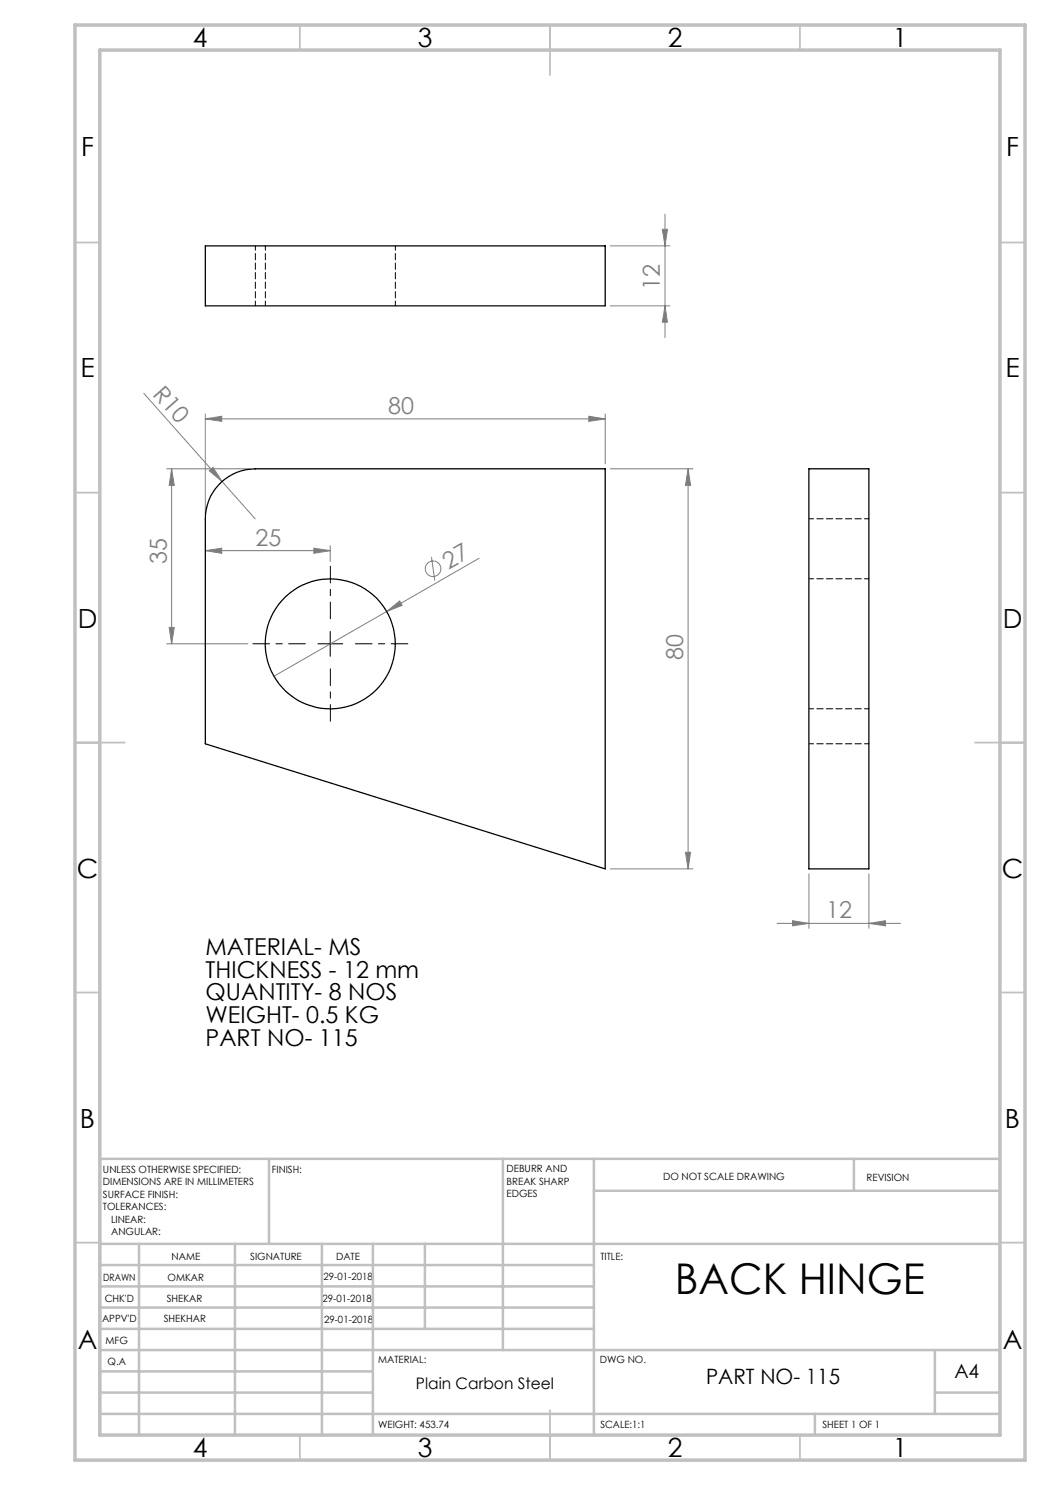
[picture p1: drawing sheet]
<svg xmlns="http://www.w3.org/2000/svg" width="210mm" height="297mm" viewBox="0 0 210 297" stroke-linecap="round" stroke-linejoin="round" font-family="sans-serif">
<g fill="none" stroke="#808080" stroke-width=".2">
<path d="M122.1 49.2h11.9M132.5 45.9h1l-.5 3.3zM133 42.8v24.7M28.8 78.7l22.2 25.1M122.1 61.2h11.9M133 61.2l.5 3.2h-1zM33.3 93.8h16.8M34.3 93.8v35M34.3 93.8l.6 3.3h-1.1zM41.1 83.8l3.2-.5v1zM41.1 82.8v20M41.1 83.8h79.9"/>
<path d="M41.8 94.2l.8-.7 1.8 2.8zM117.8 83.3l3.2 .5-3.2 .5zM121 82.8v10M122.1 93.8h16.5M137.6 93.8v80M137.6 93.8l.5 3.3h-1zM41.1 110.1l3.2-.5v1.1zM41.1 110.1h24.9M62.8 109.6l3.2 .5-3.2 .6zM66 109.1v3.2M86.3 111.4l.7 4.7M95.8 111.7l-41 23.6"/>
<path d="M33.3 128.8h16.3M33.8 125.5h1.1l-.6 3.3zM77.3 122.3l2.6-2.1 .5 .9zM122.1 173.8h16.5M137.1 170.5h1l-.5 3.3zM161.8 174.8v10.9M173.8 174.8v10.9M155.4 184.7h24.7M158.5 184.1l3.3 .6-3.3 .5zM173.8 184.7l3.3-.6v1.1z"/>
<circle cx="86.6" cy="113.8" r="1.55"/>
</g>
<path d="M61.1 128.8h-10.5M66.1 123.8v-10.5M66.1 133.8v10.5M71.1 128.8h10.5" fill="none" stroke="#000" stroke-width=".2" stroke-dasharray="15.2 1.3 1.3 1.3" stroke-dashoffset="11.9"/>
<path d="M63.6 128.8h4.9M66 126.3v5" fill="none" stroke="#000" stroke-width=".2"/>
<g fill="none" stroke="#c0c0c0" stroke-width=".35">
<path d="M60 5v5M110 5v10M160 5v5M15 48.5h5M200 48.5h5M15 98.5h5M200 98.5h5M15 148.5h10M195 148.5h10M15 198.5h5M200 198.5h5M15 248.5h5"/>
<path d="M200 248.5h5M60 287v5M110 282v10M160 287v5"/>
</g>
<g fill="none" stroke="#c0c0c0" stroke-width=".5">
<path d="M53.8 231.8v17M100.6 231.8v38.2M118.8 231.8v55.2M118.8 238.2h81.2M170.8 231.8v6.4M200 231.8h-180v55.2M20 248.8h180M20 257.3h98.8M20 253h98.8M27.8 248.8v38.2M47 248.8v38.2M64.4 248.8v38.2"/>
<path d="M74.6 248.8v38.2M85 248.8v17M20 265.8h98.8M20 261.5h98.8M20 278.5h54.6M20 274.3h54.6M20 270h180M187 278.5h13M187 270v12.8M20 282.8h180M163 282.8v4.2"/>
</g>
<path d="M15 5h190v287h-190zM20 10h180v277h-180z" fill="none" stroke="#c0c0c0" stroke-width=".7"/>
<g fill="#808080">
<path d="M41.8 94.2l.8-.7 1.8 2.8z"/>
<path d="M77.3 122.3l2.6-2.1 .5 .9z"/>
<path d="M62.8 109.6l3.2 .5-3.2 .6zM41.1 110.1l3.2-.5v1.1z"/>
<path d="M158.5 184.1l3.3 .6-3.3 .5zM173.8 184.7l3.3-.6v1.1z"/>
<path d="M41.1 83.8l3.2-.5v1zM117.8 83.3l3.2 .5-3.2 .5z"/>
<path d="M33.8 125.5h1.1l-.6 3.3zM34.3 93.8l.6 3.3h-1.1z"/>
<path d="M137.1 170.5h1l-.5 3.3zM137.6 93.8l.5 3.3h-1z"/>
<path d="M132.5 45.9h1l-.5 3.3zM133 61.2l.5 3.2h-1z"/>
</g>
<g fill="none" stroke="#000" stroke-width=".25">
<path d="M41.1 49.2h79.9v12h-79.9zM44.3 96.4a10 10 0 0 1 6.7-2.6h70v80l-79.9-25v-45a10 10 0 0 1 3.2-7.4zM161.8 93.8h12v80h-12z"/>
<circle cx="66" cy="128.8" r="13"/>
</g>
<path d="M53.1 49.1v12M51.1 61.1v-12M79.1 61.1v-12M161.8 103.8h12M173.8 115.8h-12M161.8 148.8h12M161.8 141.8h12" fill="none" stroke="#000" stroke-width=".2" stroke-dasharray="1.3 .6" stroke-dashoffset=".3"/>
<text font-size="8.5" x="135" y="258.8">BACK HINGE</text>
<g font-size="5.3">
<text x="38.5" y="9.5">4</text>
<text x="83.5" y="9.5">3</text>
<text x="133.6" y="9.5">2</text>
<text x="178.6" y="9.5">1</text>
<text x="16.2" y="31.3">F</text>
<text x="201.2" y="31.3">F</text>
<text x="16.1" y="75.5">E</text>
<text x="201.1" y="75.5">E</text>
<text x="15.5" y="125.5">D</text>
<text x="200.5" y="125.5">D</text>
<text x="15.4" y="175.5">C</text>
<text x="200.4" y="175.5">C</text>
<text x="16" y="225.5">B</text>
<text x="201" y="225.5">B</text>
<text x="15.5" y="269.8">A</text>
<text x="200.5" y="269.8">A</text>
<text x="38.5" y="291.5">4</text>
<text x="83.5" y="291.5">3</text>
<text x="133.6" y="291.5">2</text>
<text x="178.6" y="291.5">1</text>
</g>
<g font-size="4.7" fill="#808080">
<text x="132" y="58" transform="rotate(-90 132 58)">12</text>
<text x="30.4" y="79" transform="rotate(48 30.4 79)">R10</text>
<text x="77.6" y="82.7">80</text>
<text x="33.3" y="112.7" transform="rotate(-90 33.3 112.7)">35</text>
<text x="51.1" y="109.1">25</text>
<text x="89.7" y="113.9" transform="rotate(-30 89.7 113.9)">27</text>
<text x="136.6" y="132" transform="rotate(-90 136.6 132)">80</text>
<text x="165.3" y="183.6">12</text>
</g>
<g font-size="4.7">
<text x="41.1" y="191">MATERIAL- MS</text>
<text x="41.1" y="195.6">THICKNESS - 12 mm</text>
<text x="41.1" y="200.1">QUANTITY- 8 NOS</text>
<text x="41.1" y="204.6">WEIGHT- 0.5 KG</text>
<text x="41.1" y="209.1">PART NO- 115</text>
</g>
<text font-size="4.2" x="141.2" y="276.8">PART NO- 115</text>
<text font-size="3.9" x="190.9" y="275.5">A4</text>
<text font-size="3.2" x="83.2" y="277.9">Plain Carbon Steel</text>
<g font-size="2">
<text x="20.6" y="234.6">UNLESS OTHERWISE SPECIFIED:</text>
<text x="20.6" y="237.1">DIMENSIONS ARE IN MILLIMETERS</text>
<text x="20.6" y="239.6">SURFACE FINISH:</text>
<text x="54.4" y="234.6">FINISH:</text>
<text x="101.3" y="234.5">DEBURR AND</text>
<text x="101.3" y="237">BREAK SHARP</text>
<text x="101.3" y="239.5">EDGES</text>
<text x="132.6" y="236">DO NOT SCALE DRAWING</text>
<text x="173.3" y="236.2">REVISION</text>
<text x="20.6" y="242.1">TOLERANCES:</text>
<text x="22.2" y="244.6">LINEAR:</text>
<text x="22.2" y="247.1">ANGULAR:</text>
<text x="34.3" y="252">NAME</text>
<text x="50" y="251.9">SIGNATURE</text>
<text x="67.2" y="251.9">DATE</text>
<text x="120.1" y="251.9">TITLE:</text>
<text x="20.6" y="256.1">DRAWN</text>
<text x="33.5" y="256.1">OMKAR</text>
<text x="64.7" y="255.9">29-01-2018</text>
<text x="20.9" y="260.3">CHK'D</text>
<text x="33.3" y="260.3">SHEKAR</text>
<text x="64.5" y="260.3">29-01-2018</text>
<text x="20.4" y="264.4">APPV'D</text>
<text x="21.1" y="268.8">MFG</text>
<text x="32.8" y="264.4">SHEKHAR</text>
<text x="64.8" y="264.6">29-01-2018</text>
<text x="21.5" y="273">Q.A</text>
<text x="75.6" y="272.5">MATERIAL:</text>
<text x="120" y="272.5">DWG NO.</text>
<text x="75.6" y="285.5">WEIGHT: 453.74</text>
<text x="120.1" y="285.6">SCALE:1:1</text>
<text x="164.5" y="285.6">SHEET 1 OF 1</text>
</g>
</svg>
